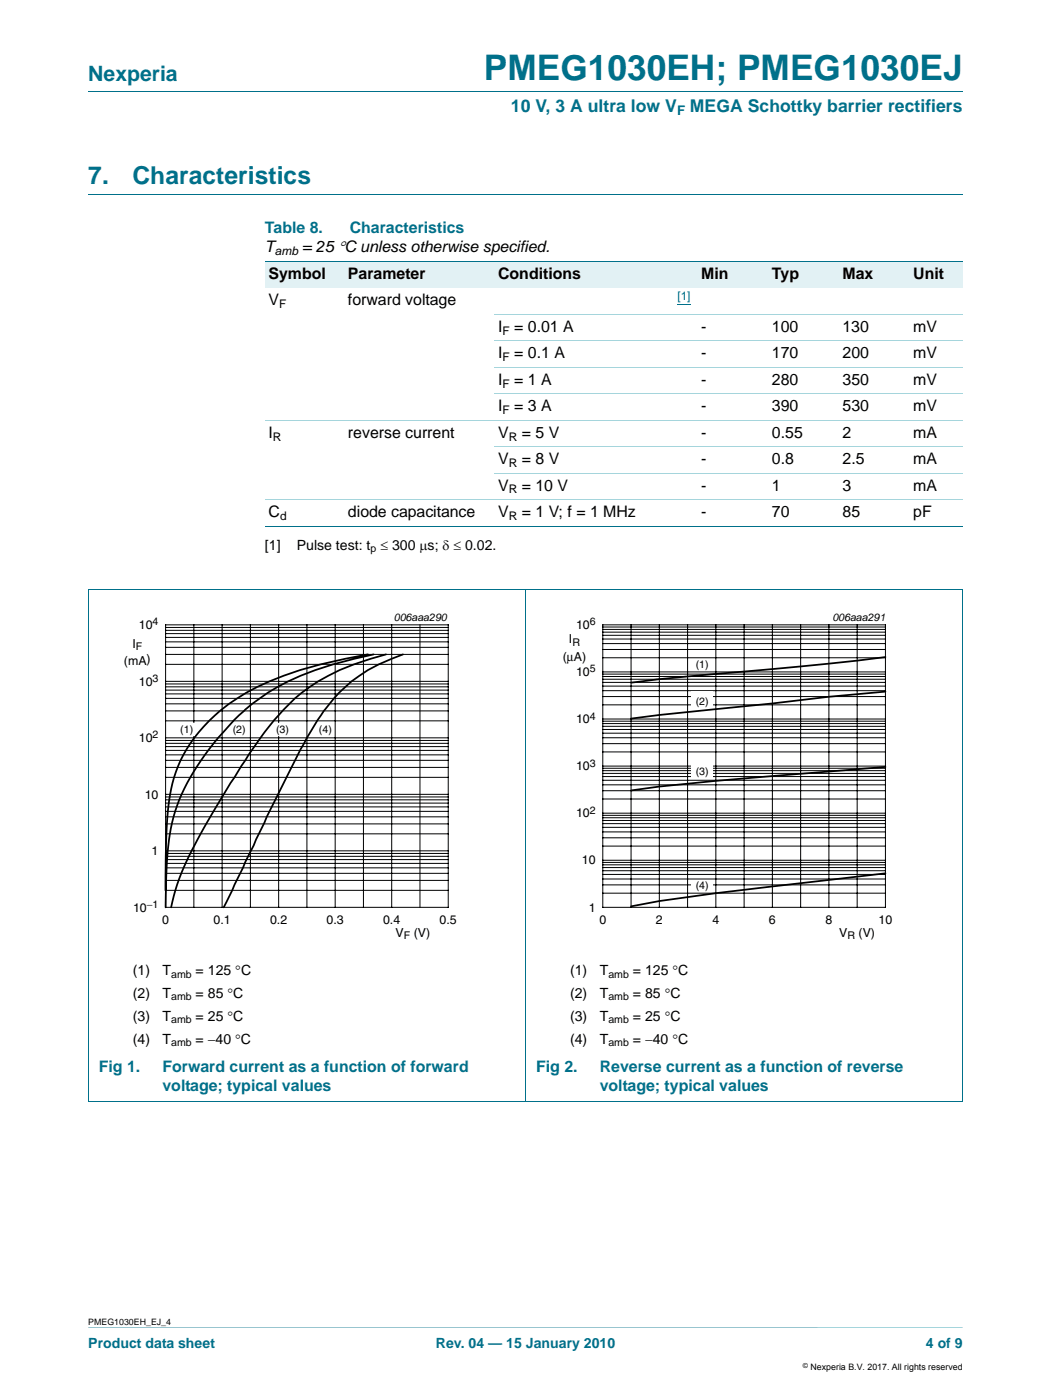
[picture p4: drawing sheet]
<svg xmlns="http://www.w3.org/2000/svg" width="210mm" height="280mm" viewBox="0 0 210 280" stroke-linecap="round" stroke-linejoin="round" font-family="sans-serif">
<path d="M17.6 265.2l174.7 .1z" fill="#00708a"/>
<path d="M17.6 18.3h174.7M17.6 38.8h174.7" fill="none" stroke="#00708a" stroke-width=".2"/>
<g fill="#e2f1f4">
<path d="M52.9 52.2h15.9v5.3h-15.9z"/>
<path d="M68.8 52.2h30v5.3h-30z"/>
<path d="M98.8 52.2h31.7v5.3h-31.7z"/>
<path d="M130.5 52.2h23v5.3h-23z"/>
<path d="M153.5 52.2h14.1v5.3h-14.1z"/>
<path d="M167.6 52.2h14.1v5.3h-14.1z"/>
<path d="M181.7 52.2h10.6v5.3h-10.6z"/>
</g>
<path d="M135.3 60.8h2.6" fill="none" stroke="#00f" stroke-width=".2"/>
<path d="M52.9 52.2h139.4M17.6 117.8h174.7M17.6 117.9v102.2M52.9 105.1h139.4M104.9 117.8v102.3M192.3 117.9v102.2M17.6 220.1h174.7" fill="none" stroke="#00708a" stroke-width=".2"/>
<path d="M98.8 62.8h93.5M98.8 68.1h93.5M98.8 73.4h93.5M98.8 78.7h93.5M52.9 83.9h139.4M52.9 99.8h139.4M98.8 89.2h93.5M98.8 94.5h93.5" fill="none" stroke="#a5d5dc" stroke-width=".2"/>
<path d="M20.4 122h81.8v66.4h-81.8z" fill="none" stroke="#fff" stroke-width=".2"/>
<g fill="none" stroke="#000" stroke-width=".2">
<path d="M33.1 124.9h56.4v56.4h-56.4zM33.1 139.5h56.4M33.1 138.7h56.4M33.1 137.9h56.4M33.1 137.2h56.4M33.1 136.7h56.4M33.1 136.1h56.4M33.1 132.8h56.4M33.1 130.8h56.4M33.1 129.4h56.4M33.1 128.3h56.4M33.1 127.4h56.4"/>
<path d="M33.1 126.6h56.4M33.1 126h56.4M33.1 125.4h56.4M38.7 124.9v56.4M44.4 124.9v56.4M50 124.9v56.4M55.7 124.9v56.4M61.3 124.9v56.4M66.9 124.9v56.4M72.6 124.9v56.4M78.2 124.9v56.4M83.9 124.9v56.4"/>
<path d="M33.1 159.8h56.4M33.1 159.2h56.4M33.1 158.7h56.4M33.1 155.3h56.4M33.1 153.3h56.4M33.1 151.9h56.4M33.1 150.8h56.4M33.1 149.9h56.4M33.1 149.2h56.4M33.1 148.5h56.4M33.1 148h56.4M33.1 147.4h56.4"/>
<path d="M33.1 144h56.4M33.1 142.1h56.4M33.1 140.6h56.4M33.1 177.9h56.4M33.1 175.9h56.4M33.1 174.5h56.4M33.1 173.4h56.4M33.1 172.5h56.4M33.1 171.8h56.4M33.1 171.1h56.4M33.1 170.5h56.4M33.1 170h56.4"/>
<path d="M33.1 166.6h56.4M33.1 164.6h56.4M33.1 163.2h56.4M33.1 162.1h56.4M33.1 161.2h56.4M33.1 160.5h56.4"/>
</g>
<path d="M73.5 130.8a90.2 90.2 0 0 0-19.7 5.3 34 34 0 0 0-17.2 14.7 35.3 35.3 0 0 0-3.4 15.8l-.2 11.3M74.6 130.8a62.2 62.2 0 0 0-21.1 7.6 43.4 43.4 0 0 0-10.9 10.2 39.2 39.2 0 0 0-8.5 16.9 96.6 96.6 0 0 0-1 15.8M77.1 130.8a43.9 43.9 0 0 0-16.8 7.6 54.3 54.3 0 0 0-11.3 13.6 153.7 153.7 0 0 0-12.8 22.5l-1.2 3.4-.8 3.4M80.5 130.8a30 30 0 0 0-14.7 9.9 73.7 73.7 0 0 0-8 13.5l-4.5 9-8.6 18.1" fill="none" stroke="#000" stroke-width=".35"/>
<g fill="#fff">
<path d="M35.8 144.5h3v2.4h-3z"/>
<path d="M54.9 144.5h3v2.4h-3z"/>
<path d="M63.5 144.5h3v2.4h-3z"/>
</g>
<path d="M107.7 122h81.8v66.4h-81.8z" fill="none" stroke="#fff" stroke-width=".2"/>
<g fill="none" stroke="#000" stroke-width=".2">
<path d="M120.4 124.9h56.4v56.4h-56.4zM120.4 139.2h56.4M120.4 138h56.4M120.4 137.1h56.4M120.4 136.4h56.4M120.4 135.7h56.4M120.4 135.2h56.4M120.4 134.7h56.4M120.4 134.3h56.4M120.4 131.4h56.4M120.4 129.8h56.4M120.4 128.6h56.4"/>
<path d="M120.4 127.7h56.4M120.4 127h56.4M120.4 126.3h56.4M120.4 125.8h56.4M120.4 125.3h56.4M126 124.9v56.4M131.7 124.9v56.4M137.3 124.9v56.4M143 124.9v56.4M148.6 124.9v56.4M154.3 124.9v56.4M159.9 124.9v56.4"/>
<path d="M165.5 124.9v56.4M171.2 124.9v56.4M120.4 159.7h56.4M120.4 158h56.4M120.4 156.8h56.4M120.4 155.9h56.4M120.4 155.2h56.4M120.4 154.5h56.4M120.4 154h56.4M120.4 153.5h56.4M120.4 153.1h56.4M120.4 150.3h56.4"/>
<path d="M120.4 148.6h56.4M120.4 147.4h56.4M120.4 146.5h56.4M120.4 145.8h56.4M120.4 145.1h56.4M120.4 144.6h56.4M120.4 144.1h56.4M120.4 143.7h56.4M120.4 140.8h56.4M120.4 178.5h56.4M120.4 176.8h56.4M120.4 175.6h56.4"/>
<path d="M120.4 174.7h56.4M120.4 174h56.4M120.4 173.4h56.4M120.4 172.8h56.4M120.4 172.3h56.4M120.4 171.9h56.4M120.4 169.1h56.4M120.4 167.4h56.4M120.4 166.2h56.4M120.4 165.3h56.4M120.4 164.6h56.4M120.4 164h56.4"/>
<path d="M120.4 163.4h56.4M120.4 162.9h56.4M120.4 162.5h56.4"/>
</g>
<path d="M176.8 138.2l-11.3 1-11.2 1.4-22.6 2.3-5.7 .7M176.8 131.3a1343.6 1343.6 0 0 1-45.1 4.4l-5.7 .7M176.8 153.2l-11.3 1a657.1 657.1 0 0 0-39.5 3.8M176.8 174.5l-33.8 4-11.3 1.6-5.7 1" fill="none" stroke="#000" stroke-width=".35"/>
<g fill="#fff">
<path d="M138.1 131.8h4.3v2.3h-4.3z"/>
<path d="M138.1 138.1h4.3v3.3h-4.3z"/>
<path d="M138.1 152.3h4.3v3.3h-4.3z"/>
<path d="M138.1 175.9h4.3v2.4h-4.3z"/>
</g>
<text font-size="7" fill="#00708a" x="96.6" y="16">PMEG1030EH; PMEG1030EJ</text>
<g font-size="4.9" fill="#00708a">
<text x="17.6" y="36.8">7.</text>
<text x="26.5" y="36.8">Characteristics</text>
</g>
<text font-size="4.2" fill="#00708a" x="17.6" y="16.2">Nexperia</text>
<g font-size="3.5" fill="#00708a">
<text x="102" y="22.4">10 V, 3 A ultra low V</text>
<text x="137.8" y="22.4">MEGA Schottky barrier rectifiers</text>
</g>
<g font-size="3.2" fill="#00708a">
<text x="52.9" y="46.5">Table 8.</text>
<text x="69.9" y="46.5">Characteristics</text>
<text x="19.7" y="214.1">Fig 1.</text>
<text x="32.4" y="214.1">Forward current as a function of forward</text>
<text x="107.1" y="214.1">Fig 2.</text>
<text x="119.8" y="214.1">Reverse current as a function of reverse</text>
<text x="32.4" y="218">voltage; typical values</text>
<text x="119.8" y="218">voltage; typical values</text>
</g>
<g font-size="3.2">
<text x="52.9" y="50.4">T</text>
<text x="60.4" y="50.4">= 25 °C unless otherwise specified.</text>
<text x="53.6" y="55.7">Symbol</text>
<text x="69.5" y="55.7">Parameter</text>
<text x="99.5" y="55.7">Conditions</text>
<text x="140.1" y="55.7">Min</text>
<text x="154.2" y="55.7">Typ</text>
<text x="168.3" y="55.7">Max</text>
<text x="182.4" y="55.7">Unit</text>
<text x="53.6" y="61">V</text>
<text x="69.5" y="61">forward voltage</text>
<text x="99.5" y="66.3">I</text>
<text x="99.5" y="71.6">I</text>
<text x="102.7" y="66.3">= 0.01 A</text>
<text x="102.7" y="71.6">= 0.1 A</text>
<text x="140" y="66.3">-</text>
<text x="140.1" y="71.6">-</text>
<text x="154.2" y="66.3">100</text>
<text x="154.2" y="71.6">170</text>
<text x="168.3" y="66.3">130</text>
<text x="168.3" y="71.6">200</text>
<text x="182.4" y="71.6">mV</text>
<text x="182.4" y="66.3">mV</text>
<text x="99.5" y="76.9">I</text>
<text x="102.7" y="76.9">= 1 A</text>
<text x="140.1" y="76.9">-</text>
<text x="154.2" y="76.9">280</text>
<text x="168.3" y="76.9">350</text>
<text x="182.4" y="76.9">mV</text>
<text x="99.5" y="82.2">I</text>
<text x="102.7" y="82.2">= 3 A</text>
<text x="140.1" y="82.2">-</text>
<text x="154.2" y="82.2">390</text>
<text x="168.3" y="82.2">530</text>
<text x="182.4" y="82.2">mV</text>
<text x="53.6" y="87.5">I</text>
<text x="69.5" y="87.5">reverse current</text>
<text x="99.5" y="87.5">V</text>
<text x="104.2" y="87.5">= 5 V</text>
<text x="140.1" y="87.5">-</text>
<text x="154.2" y="87.5">0.55</text>
<text x="168.3" y="87.5">2</text>
<text x="182.4" y="87.5">mA</text>
<text x="99.5" y="92.7">V</text>
<text x="104.2" y="92.7">= 8 V</text>
<text x="140.1" y="92.7">-</text>
<text x="154.2" y="92.7">0.8</text>
<text x="168.3" y="92.7">2.5</text>
<text x="182.4" y="92.7">mA</text>
<text x="99.5" y="98">V</text>
<text x="104.2" y="98">= 10 V</text>
<text x="140.1" y="98">-</text>
<text x="154.2" y="98">1</text>
<text x="168.3" y="98">3</text>
<text x="182.4" y="98">mA</text>
<text x="53.6" y="103.3">C</text>
<text x="69.5" y="103.3">diode capacitance</text>
<text x="99.5" y="103.3">V</text>
<text x="104.2" y="103.3">= 1 V; f = 1 MHz</text>
<text x="140.1" y="103.3">-</text>
<text x="154.2" y="103.3">70</text>
<text x="168.3" y="103.3">85</text>
<text x="182.4" y="103.3">pF</text>
</g>
<g font-size="2.8">
<text x="52.9" y="109.8">[1]</text>
<text x="59.3" y="109.8">Pulse test: t ≤ 300 μs; δ ≤ 0.02.</text>
<text x="26.5" y="194.8">(1)</text>
<text x="32.4" y="194.8">T</text>
<text x="39.1" y="194.8">= 125 °C</text>
<text x="113.9" y="194.8">(1)</text>
<text x="119.8" y="194.8">T</text>
<text x="126.4" y="194.8">= 125 °C</text>
<text x="26.5" y="199.4">(2)</text>
<text x="32.4" y="199.4">T</text>
<text x="39.1" y="199.4">= 85 °C</text>
<text x="39.1" y="204">= 25 °C</text>
<text x="113.9" y="199.4">(2)</text>
<text x="119.8" y="199.4">T</text>
<text x="126.4" y="199.4">= 85 °C</text>
<text x="126.4" y="204">= 25 °C</text>
<text x="26.5" y="204">(3)</text>
<text x="26.5" y="208.6">(4)</text>
<text x="32.4" y="204">T</text>
<text x="32.4" y="208.6">T</text>
<text x="39.1" y="208.6">= −40 °C</text>
<text x="113.9" y="204">(3)</text>
<text x="113.9" y="208.6">(4)</text>
<text x="119.8" y="204">T</text>
<text x="119.8" y="208.6">T</text>
<text x="126.4" y="208.6">= −40 °C</text>
</g>
<g font-size="2.8" fill="#00708a">
<text x="17.6" y="269.3">Product data sheet</text>
<text x="87" y="269.3">Rev. 04 — 15 January 2010</text>
<text x="184.9" y="269.3">4 of 9</text>
</g>
<text font-size="2.6" fill="#00708a" x="135.2" y="23.1">F</text>
<g font-size="2.5">
<text x="27.7" y="125.7">10</text>
<text x="115.1" y="125.7">10</text>
<text x="26.4" y="129.5">I</text>
<text x="113.6" y="128.5">I</text>
<text x="24.8" y="133">(mA)</text>
<text x="27.7" y="137">10</text>
<text x="112.4" y="132">(μA)</text>
<text x="115.1" y="135.1">10</text>
<text x="27.7" y="148.3">10</text>
<text x="115.1" y="144.5">10</text>
<text x="115.1" y="153.9">10</text>
<text x="28.9" y="159.6">10</text>
<text x="115.1" y="163.3">10</text>
<text x="30.3" y="170.9">1</text>
<text x="116.2" y="172.7">10</text>
<text x="26.6" y="182.2">10</text>
<text x="32.4" y="184.7">0</text>
<text x="42.6" y="184.7">0.1</text>
<text x="53.9" y="184.7">0.2</text>
<text x="65.2" y="184.7">0.3</text>
<text x="76.5" y="184.7">0.4</text>
<text x="87.8" y="184.7">0.5</text>
<text x="117.6" y="182.2">1</text>
<text x="119.7" y="184.7">0</text>
<text x="131" y="184.7">2</text>
<text x="142.3" y="184.7">4</text>
<text x="153.6" y="184.7">6</text>
<text x="164.9" y="184.7">8</text>
<text x="175.5" y="184.7">10</text>
<text x="79" y="187.2">V</text>
<text x="82.6" y="187.2">(V)</text>
<text x="167.6" y="187.2">V</text>
<text x="171.5" y="187.2">(V)</text>
</g>
<g font-size="2.4">
<text x="54.9" y="51">amb</text>
<text x="55.7" y="61.6">F</text>
<text x="100.4" y="66.9">F</text>
<text x="100.4" y="72.2">F</text>
<text x="100.4" y="77.4">F</text>
<text x="100.4" y="82.7">F</text>
<text x="54.5" y="88">R</text>
<text x="101.6" y="88">R</text>
<text x="101.6" y="93.3">R</text>
<text x="101.6" y="98.6">R</text>
<text x="55.9" y="103.9">d</text>
<text x="101.6" y="103.9">R</text>
</g>
<text font-size="2.4" fill="#00f" x="135.3" y="60">[1]</text>
<g font-size="2.1">
<text x="74" y="110.3">p</text>
<text x="30.5" y="125">4</text>
<text x="78.6" y="124">006aaa290</text>
<text x="117.8" y="125">6</text>
<text x="166.2" y="124">006aaa291</text>
<text x="27.1" y="130">F</text>
<text x="114.3" y="129">R</text>
<text x="30.5" y="136.3">3</text>
<text x="117.8" y="134.4">5</text>
<text x="138.9" y="133.4">(1)</text>
<text x="117.8" y="143.8">4</text>
<text x="138.9" y="140.8">(2)</text>
<text x="30.5" y="147.5">2</text>
<text x="36" y="146.4">(1)</text>
<text x="46.5" y="146.4">(2)</text>
<text x="55.1" y="146.4">(3)</text>
<text x="63.7" y="146.4">(4)</text>
<text x="117.8" y="153.2">3</text>
<text x="138.9" y="154.9">(3)</text>
<text x="117.8" y="162.6">2</text>
<text x="138.9" y="177.6">(4)</text>
<text x="29.3" y="181.4">−1</text>
<text x="80.7" y="187.7">F</text>
<text x="169.3" y="187.7">R</text>
<text x="34.2" y="195.3">amb</text>
<text x="121.5" y="195.3">amb</text>
<text x="34.2" y="199.9">amb</text>
<text x="121.5" y="199.9">amb</text>
<text x="34.2" y="204.5">amb</text>
<text x="34.2" y="209.1">amb</text>
<text x="121.5" y="204.5">amb</text>
<text x="121.5" y="209.1">amb</text>
</g>
<g font-size="1.8">
<text x="17.6" y="264.7">PMEG1030EH_EJ_4</text>
<text x="161.9" y="273.8">Nexperia B.V. 2017. All rights reserved</text>
</g>
<text font-size="1.4" x="160.4" y="273.4">©</text>
</svg>
